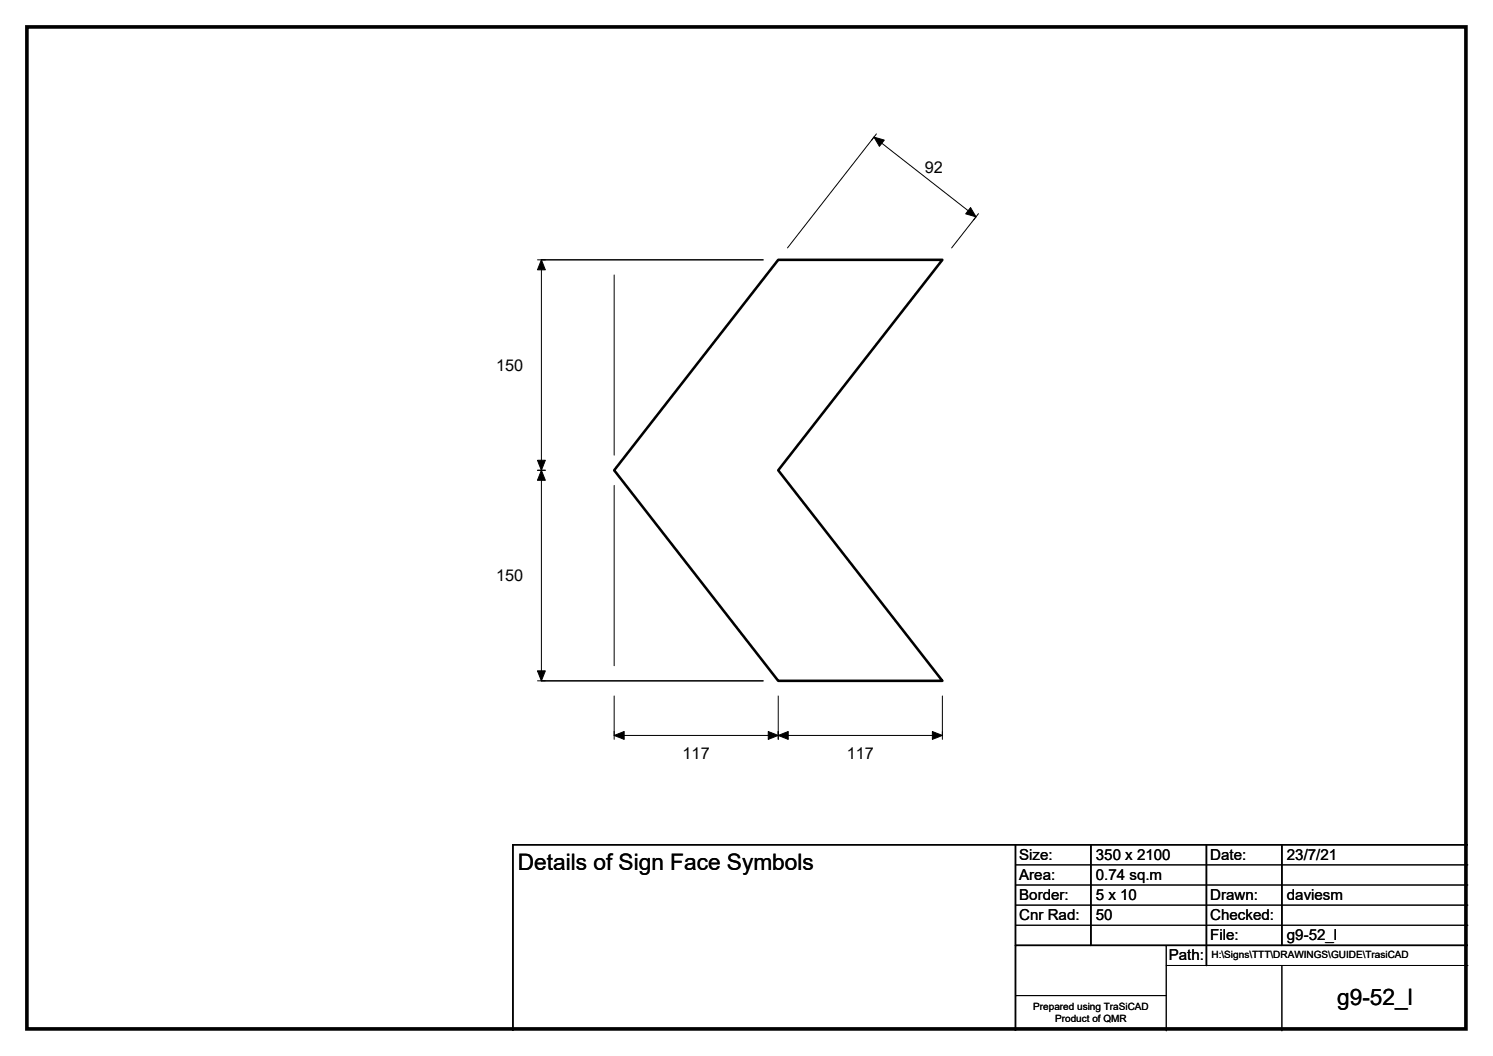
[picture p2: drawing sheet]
<svg xmlns="http://www.w3.org/2000/svg" width="297mm" height="210mm" viewBox="0 0 297 210" stroke-linecap="round" stroke-linejoin="round" font-family="sans-serif">
<path d="M107.7 51.7h44.1M107.7 135.4h44.1M202 168v37M217 168v20M240 168v24M255 168v20M292 168h-190v37M202 188h90" fill="none" stroke="#000" stroke-width=".3"/>
<g fill="none" stroke="#000" stroke-width=".2">
<path d="M174.4 26.6l-1 1.3M106.9 51.7h1.6M107.7 51.7v83.7M122.2 54.7v35.8M156.7 49.3l17.2-22 20.3 15.8-4.9 6.2M194.7 42.5l-1 1.3M106.9 93.5h1.6M122.2 96.5v35.9M106.9 135.4h1.6M122.2 138.4v8.6M154.8 138.4v8.6M187.5 138.4v8.6"/>
<path d="M122.2 146.2h65.3M202 172h90M202 176h90M202 180h90M202 184h90M202 198h30M232 192h60M232 188v17M255 192v13"/>
</g>
<path d="M173.9 27.3l2 .6-.9 1.2zM107.7 51.7l.8 2h-1.6zM193.1 41.3l1.1 1.8-2.1-.6zM106.9 91.5h1.6l-.8 2zM107.7 93.5l.8 2h-1.6zM106.9 133.4h1.6l-.8 2zM122.2 146.2l2-.7v1.5zM154.8 146.2l2-.7v1.5zM152.8 145.5l2 .7-2 .8zM185.5 145.5l2 .7-2 .8z" fill="#000" stroke="#000" stroke-width=".2"/>
<path d="M154.8 51.7h32.7l-32.7 41.8 32.7 41.9h-32.7l-32.6-41.9z" fill="none" stroke="#000" stroke-width=".51"/>
<path d="M5.4 5.4h286.3v199.2h-286.3z" fill="none" stroke="#000" stroke-width=".72"/>
<g font-size="4.5">
<text x="103" y="173">Details of Sign Face Symbols</text>
<text x="266" y="199.8">g9-52_l</text>
</g>
<g font-size="3.2">
<text x="184" y="34.5">92</text>
<text x="98.7" y="73.7">150</text>
<text x="98.7" y="115.5">150</text>
<text x="135.8" y="150.9">117</text>
<text x="168.5" y="150.9">117</text>
</g>
<g font-size="3">
<text x="202.8" y="170.9">Size:</text>
<text x="218" y="170.9">350 x 2100</text>
<text x="240.8" y="170.9">Date:</text>
<text x="256" y="170.9">23/7/21</text>
<text x="202.8" y="174.9">Area:</text>
<text x="202.8" y="178.9">Border:</text>
<text x="218" y="174.9">0.74 sq.m</text>
<text x="218" y="178.9">5 x 10</text>
<text x="240.8" y="178.9">Drawn:</text>
<text x="256" y="178.9">daviesm</text>
<text x="202.8" y="182.9">Cnr Rad:</text>
<text x="218" y="182.9">50</text>
<text x="240.8" y="182.9">Checked:</text>
<text x="232.5" y="190.9">Path:</text>
<text x="240.8" y="186.9">File:</text>
<text x="256" y="186.9">g9-52_l</text>
</g>
<g font-size="2">
<text x="241" y="190.5">H:\Signs\TTT\DRAWINGS\GUIDE\TrasiCAD</text>
<text x="205.6" y="200.8">Prepared using TraSiCAD</text>
<text x="209.9" y="203.2">Product of QMR</text>
</g>
</svg>
